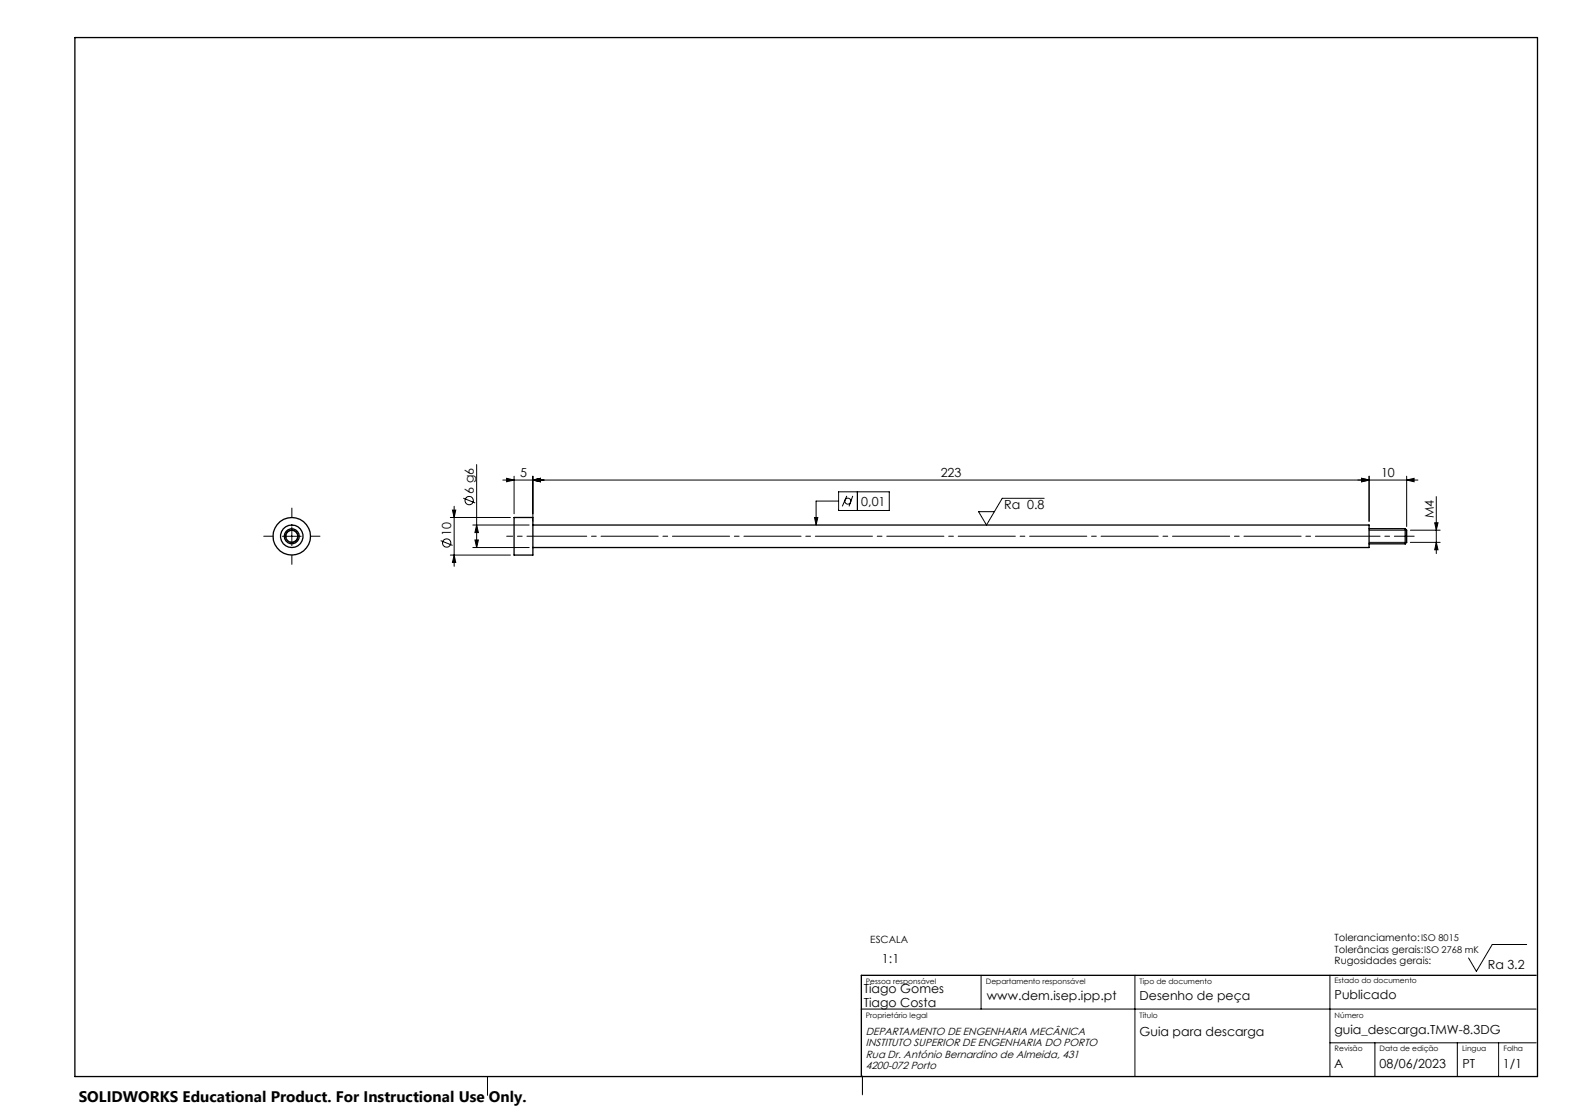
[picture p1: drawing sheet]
<svg xmlns="http://www.w3.org/2000/svg" width="420mm" height="297mm" viewBox="0 0 420 297" stroke-linecap="round" stroke-linejoin="round" font-family="sans-serif">
<g fill="none" stroke="#000" stroke-width=".35">
<path d="M20 10h390v277h-390zM137.1 138h5v10h-5zM142.1 140h223v6h-223M365.1 145h9.6M365.1 141h9.6M374.7 141v4M374.7 141a1.24 1.24 0 0 1 .4 1.4v1.2a1.24 1.24 0 0 1-.4 1.4M409.6 260h-179.9v27"/>
<circle cx="77.8" cy="143" r="5"/>
<circle cx="77.8" cy="143" r="1.61"/>
<circle cx="77.8" cy="143" r="2"/>
<circle cx="77.8" cy="143" r="3"/>
</g>
<g fill="none" stroke="#000" stroke-width=".27">
<path d="M120.1 138h16M120.6 136h.9l-.4 2zM121.1 135v16M123.5 132.8l3.2 1.3M126.1 140h15M127.1 140l.5 2h-1zM127.1 123.9v22.1M134.1 128h244M135.1 127.5l2 .5-2 .4zM137.1 127v10M142.1 128l2-.5v.9zM142.1 127v12"/>
<path d="M217.2 138h.9l-.5 2zM223.6 131.1h13.5v5h-13.5zM223.6 133.6h-6v6.4M225.8 132.2l-1.2 2.8M227.4 132.2l-1 2.8M228.6 131.1v5M278.4 132.9h-11.1l-4.2 7.1-2.2-3.6h4.3M363.1 127.5l2 .5-2 .4zM365.1 127v12M375.1 128l2-.5v.9zM375.1 127v13.4M382.6 139.4h.9l-.5 2z"/>
<path d="M383 132.4v15.2M75.3 143h5M76.3 143.4a1.6 1.6 0 0 1 1.4-2 1.6 1.6 0 0 1 1.7 1.7 1.6 1.6 0 0 1-2 1.4M77.8 140.5v5M117.5 144.1l3.2 1.3M120.1 148h16M121.1 148l.4 2h-.9zM126.1 146h15M126.6 144h1l-.5 2zM365.1 144.6h10M365.1 141.4h10M376.1 144.6h7.9"/>
<path d="M376.1 141.4h7.9M383 144.6l.5 2h-.9zM407.1 251.8h-9.2l-4.2 7.2-2.1-3.6M229.6 269h180M261.6 260v9M302.6 260v27M354.6 260v27M354.6 278h55M366.6 278v9M388.6 278v9M399.6 278v9M130 287v5"/>
<path d="M230 286.9v5"/>
<circle cx="125.1" cy="133.5" r="1.1"/>
<circle cx="226.1" cy="133.6" r=".8"/>
<circle cx="119.1" cy="144.8" r="1.12"/>
</g>
<path d="M77.8 138v-2.5M72.8 143h-2.5M77.8 148v2.5M82.8 143h2.5M374.7 143h2.4" fill="none" stroke="#000" stroke-width=".27" stroke-dasharray="15.2 1.3 1.3 1.3"/>
<path d="M135.1 143h7" fill="none" stroke="#000" stroke-width=".27" stroke-dasharray="15.2 1.3 1.3 1.3" stroke-dashoffset="13.6"/>
<path d="M142.1 143h223" fill="none" stroke="#000" stroke-width=".27" stroke-dasharray="15.2 1.3 1.3 1.3" stroke-dashoffset=".9"/>
<path d="M374.7 143h-9.6" fill="none" stroke="#000" stroke-width=".27" stroke-dasharray="15.2 1.3 1.3 1.3" stroke-dashoffset="12.3"/>
<g fill="#000">
<path d="M217.2 138h.9l-.5 2z"/>
<path d="M120.6 136h.9l-.4 2zM121.1 148l.4 2h-.9zM127.1 140l.5 2h-1zM126.6 144h1l-.5 2z"/>
<path d="M142.1 128l2-.5v.9zM135.1 127.5l2 .5-2 .4zM363.1 127.5l2 .5-2 .4zM142.1 128l2-.5v.9z"/>
<path d="M363.1 127.5l2 .5-2 .4zM375.1 128l2-.5v.9z"/>
<path d="M383 144.6l.5 2h-.9zM382.6 139.4h.9l-.5 2z"/>
</g>
<text font-size="4.1" x="21" y="293.7">SOLIDWORKS Educational Product. For Instructional Use Only.</text>
<g font-size="3.3">
<text x="126.4" y="131.6" transform="rotate(-90 126.4 131.6)">6 g6</text>
<text x="138.7" y="127.2">5</text>
<text x="250.8" y="127.2">223</text>
<text x="368.3" y="127.2">10</text>
<text x="229.7" y="134.9">0,01</text>
<text x="267.8" y="135.7">Ra 0.8</text>
<text x="120.4" y="142.9" transform="rotate(-90 120.4 142.9)">10</text>
<text x="382.3" y="138.2" transform="rotate(-90 382.3 138.2)">M4</text>
<text x="235.2" y="256.7">1:1</text>
<text x="396.7" y="258.2">Ra 3.2</text>
<text x="230.4" y="264.8">Tiago Gomes</text>
<text x="230.4" y="268.3">Tiago Costa</text>
<text x="263.2" y="266.5">www.dem.isep.ipp.pt</text>
<text x="303.9" y="266.5">Desenho de peça</text>
<text x="355.9" y="266.5">Publicado</text>
<text x="355.8" y="275.7">guia_descarga.TMW-8.3DG</text>
<text x="303.9" y="276.1">Guia para descarga</text>
<text x="355.8" y="284.7">A</text>
<text x="367.9" y="284.7">08/06/2023</text>
<text x="390" y="284.7">PT</text>
<text x="400.8" y="284.7">1/1</text>
</g>
<g font-size="2.8">
<text x="230.9" y="276">DEPARTAMENTO DE ENGENHARIA MECÂNICA</text>
<text x="230.9" y="282">Rua Dr. António Bernardino de Almeida, 431</text>
<text x="230.9" y="279">INSTITUTO SUPERIOR DE ENGENHARIA DO PORTO</text>
<text x="230.9" y="285">4200-072 Porto</text>
</g>
<g font-size="2.7">
<text x="232.1" y="251.4">ESCALA</text>
<text x="355.9" y="250.8">Toleranciamento:ISO 8015</text>
<text x="355.9" y="254">Tolerâncias gerais:ISO 2768 mK</text>
<text x="355.9" y="257.1">Rugosidades gerais:</text>
</g>
<g font-size="2">
<text x="230.9" y="262.3">Pessoa responsável</text>
<text x="262.9" y="262.3">Departamento responsável</text>
<text x="303.9" y="262.3">Tipo de documento</text>
<text x="355.9" y="262.1">Estado do documento</text>
<text x="230.9" y="271.3">Proprietário legal</text>
<text x="303.9" y="271.3">Título</text>
<text x="355.9" y="271.3">Número</text>
<text x="355.9" y="280.3">Revisão</text>
<text x="367.9" y="280.3">Data de edição</text>
<text x="389.9" y="280.3">Lingua</text>
<text x="400.9" y="280.3">Folha</text>
</g>
</svg>
